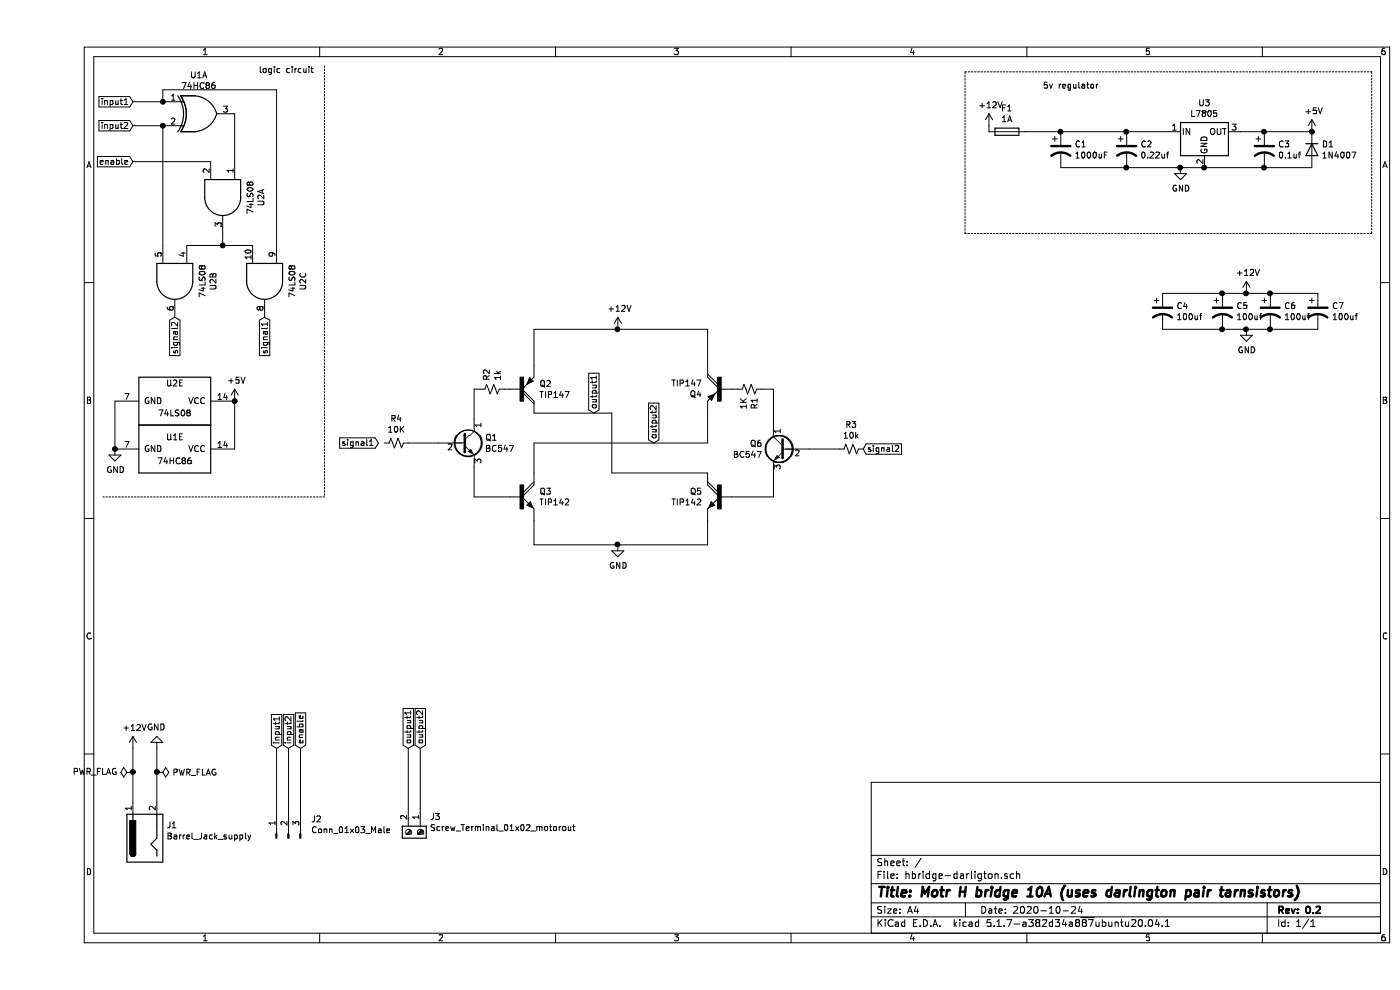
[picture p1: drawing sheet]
EESchema Schematic File Version 4
EELAYER 30 0
EELAYER END
$Descr A4 11693 8268
encoding utf-8
Sheet 1 1
Title "Motr H bridge 10A (uses darlington pair tarnsistors)"
Date "2020-10-24"
Rev "0.2"
Comp ""
Comment1 ""
Comment2 ""
Comment3 ""
Comment4 ""
$EndDescr
$Comp
L TIP142:TIP142 Q3
U 1 1
P 4050 4150
F 0 "Q3" H 4194 4196 50  0000 L CNN
F 1 "TIP142" H 4194 4105 50  0000 L CNN
F 2 "SOT93" H 4050 4150 50  0001 L BNN
F 3 "" H 4050 4150 50  0001 C CNN
	1    4050 4150
	1    0    0    -1  
$EndComp
$Comp
L TIP142:TIP142 Q5
U 1 1
P 5700 4150
F 0 "Q5" H 5843 4196 50  0000 L CNN
F 1 "TIP142" H 5843 4105 50  0000 L CNN
F 2 "SOT93" H 5700 4150 50  0001 L BNN
F 3 "" H 5700 4150 50  0001 C CNN
	1    5700 4150
	-1   0    0    -1  
$EndComp
$Comp
L TIP147:TIP147 Q2
U 1 1
P 4050 3250
F 0 "Q2" H 4194 3296 50  0000 L CNN
F 1 "TIP147" H 4194 3205 50  0000 L CNN
F 2 "SOT93" H 4050 3250 50  0001 L BNN
F 3 "" H 4050 3250 50  0001 C CNN
	1    4050 3250
	1    0    0    -1  
$EndComp
$Comp
L TIP147:TIP147 Q4
U 1 1
P 5700 3250
F 0 "Q4" H 5844 3296 50  0000 L CNN
F 1 "TIP147" H 5844 3205 50  0000 L CNN
F 2 "SOT93" H 5700 3250 50  0001 L BNN
F 3 "" H 5700 3250 50  0001 C CNN
	1    5700 3250
	-1   0    0    1   
$EndComp
Wire Wire Line
	4150 3950 4150 3700
Wire Wire Line
	4150 3700 5600 3700
Wire Wire Line
	5600 3700 5600 3450
Wire Wire Line
	4150 3450 4800 3450
Wire Wire Line
	4800 3450 4800 3950
Wire Wire Line
	4800 3950 5600 3950
Wire Wire Line
	4150 4350 4150 4550
Wire Wire Line
	5600 4550 5600 4350
$Comp
L Device:R_Small_US R4
U 1 1
P 3000 3700
F 0 "R4" V 2795 3700 50  0000 C CNN
F 1 "10K" V 2886 3700 50  0000 C CNN
F 2 "Resistor_THT:R_Axial_DIN0204_L3.6mm_D1.6mm_P7.62mm_Horizontal" H 3000 3700 50  0001 C CNN
F 3 "~" H 3000 3700 50  0001 C CNN
	1    3000 3700
	0    1    1    0   
$EndComp
$Comp
L Device:R_Small_US R2
U 1 1
P 3800 3250
F 0 "R2" H 3868 3296 50  0000 L CNN
F 1 "1k" H 3868 3205 50  0000 L CNN
F 2 "Resistor_THT:R_Axial_DIN0204_L3.6mm_D1.6mm_P7.62mm_Horizontal" H 3800 3250 50  0001 C CNN
F 3 "~" H 3800 3250 50  0001 C CNN
	1    3800 3250
	0    -1   -1   0   
$EndComp
$Comp
L Device:R_Small_US R1
U 1 1
P 5950 3250
F 0 "R1" H 6018 3296 50  0000 L CNN
F 1 "1K" H 6018 3205 50  0000 L CNN
F 2 "Resistor_THT:R_Axial_DIN0204_L3.6mm_D1.6mm_P7.62mm_Horizontal" H 5950 3250 50  0001 C CNN
F 3 "~" H 5950 3250 50  0001 C CNN
	1    5950 3250
	0    1    1    0   
$EndComp
$Comp
L Device:R_Small_US R3
U 1 1
P 6800 3750
F 0 "R3" V 6595 3750 50  0000 C CNN
F 1 "10k" V 6686 3750 50  0000 C CNN
F 2 "Resistor_THT:R_Axial_DIN0204_L3.6mm_D1.6mm_P7.62mm_Horizontal" H 6800 3750 50  0001 C CNN
F 3 "~" H 6800 3750 50  0001 C CNN
	1    6800 3750
	0    1    1    0   
$EndComp
$Comp
L Transistor_BJT:BC547 Q1
U 1 1
P 3550 3700
F 0 "Q1" H 3741 3746 50  0000 L CNN
F 1 "BC547" H 3741 3655 50  0000 L CNN
F 2 "Package_TO_SOT_THT:TO-92_Inline" H 3750 3625 50  0001 L CIN
F 3 "https://www.onsemi.com/pub/Collateral/BC550-D.pdf" H 3550 3700 50  0001 L CNN
	1    3550 3700
	1    0    0    -1  
$EndComp
Wire Wire Line
	5800 3250 5850 3250
Wire Wire Line
	3900 3250 3950 3250
Wire Wire Line
	3350 3700 3100 3700
$Comp
L 74xx:74LS08 U2
U 1 1
P 1550 1650
F 0 "U2" H 1550 1975 50  0000 C CNN
F 1 "74LS08" H 1550 1884 50  0000 C CNN
F 2 "" H 1550 1650 50  0001 C CNN
F 3 "http://www.ti.com/lit/gpn/sn74LS08" H 1550 1650 50  0001 C CNN
	1    1550 1650
	0    1    1    0   
$EndComp
$Comp
L 74xx:74LS08 U2
U 2 1
P 1150 2350
F 0 "U2" H 1150 2675 50  0000 C CNN
F 1 "74LS08" H 1150 2584 50  0000 C CNN
F 2 "" H 1150 2350 50  0001 C CNN
F 3 "http://www.ti.com/lit/gpn/sn74LS08" H 1150 2350 50  0001 C CNN
	2    1150 2350
	0    1    1    0   
$EndComp
$Comp
L 74xx:74LS08 U2
U 3 1
P 1900 2350
F 0 "U2" H 1900 2675 50  0000 C CNN
F 1 "74LS08" H 1900 2584 50  0000 C CNN
F 2 "" H 1900 2350 50  0001 C CNN
F 3 "http://www.ti.com/lit/gpn/sn74LS08" H 1900 2350 50  0001 C CNN
	3    1900 2350
	0    1    1    0   
$EndComp
$Comp
L Device:CP1 C4
U 1 1
P 9400 2600
F 0 "C4" H 9515 2646 50  0000 L CNN
F 1 "100uf" H 9515 2555 50  0000 L CNN
F 2 "" H 9400 2600 50  0001 C CNN
F 3 "~" H 9400 2600 50  0001 C CNN
	1    9400 2600
	1    0    0    -1  
$EndComp
$Comp
L Device:CP1 C5
U 1 1
P 9900 2600
F 0 "C5" H 10015 2646 50  0000 L CNN
F 1 "100uf" H 10015 2555 50  0000 L CNN
F 2 "" H 9900 2600 50  0001 C CNN
F 3 "~" H 9900 2600 50  0001 C CNN
	1    9900 2600
	1    0    0    -1  
$EndComp
$Comp
L Device:CP1 C6
U 1 1
P 10300 2600
F 0 "C6" H 10415 2646 50  0000 L CNN
F 1 "100uf" H 10415 2555 50  0000 L CNN
F 2 "" H 10300 2600 50  0001 C CNN
F 3 "~" H 10300 2600 50  0001 C CNN
	1    10300 2600
	1    0    0    -1  
$EndComp
$Comp
L Device:CP1 C7
U 1 1
P 10700 2600
F 0 "C7" H 10815 2646 50  0000 L CNN
F 1 "100uf" H 10815 2555 50  0000 L CNN
F 2 "" H 10700 2600 50  0001 C CNN
F 3 "~" H 10700 2600 50  0001 C CNN
	1    10700 2600
	1    0    0    -1  
$EndComp
Text GLabel 800  850  0    50   Input ~ 0
input1
Text GLabel 800  1050 0    50   Input ~ 0
input2
Text GLabel 800  1350 0    50   Input ~ 0
enable
Wire Wire Line
	4150 3050 4150 2750
Wire Wire Line
	4150 2750 4850 2750
Wire Wire Line
	5600 2750 5600 3050
Wire Wire Line
	3650 3250 3650 3500
Wire Wire Line
	3650 3900 3650 4150
Wire Wire Line
	3650 4150 3950 4150
Wire Wire Line
	3650 3250 3700 3250
Wire Wire Line
	6050 3250 6150 3250
Wire Wire Line
	6150 3250 6150 3550
Wire Wire Line
	5800 4150 6150 4150
Wire Wire Line
	6150 4150 6150 3950
$Comp
L Transistor_BJT:BC547 Q6
U 1 1
P 6250 3750
F 0 "Q6" H 6441 3796 50  0000 L CNN
F 1 "BC547" H 6441 3705 50  0000 L CNN
F 2 "Package_TO_SOT_THT:TO-92_Inline" H 6450 3675 50  0001 L CIN
F 3 "https://www.onsemi.com/pub/Collateral/BC550-D.pdf" H 6250 3750 50  0001 L CNN
	1    6250 3750
	-1   0    0    -1  
$EndComp
Wire Wire Line
	6450 3750 6700 3750
Wire Wire Line
	800  850  1050 850 
Wire Wire Line
	800  1050 1050 1050
Wire Wire Line
	1650 950  1650 1350
Wire Wire Line
	1450 1350 800  1350
Wire Wire Line
	1250 2050 1550 2050
Wire Wire Line
	1550 1950 1550 2050
Connection ~ 1550 2050
Wire Wire Line
	1550 2050 1800 2050
Wire Wire Line
	1050 2050 1050 1050
Connection ~ 1050 1050
Wire Wire Line
	2000 2050 2000 750 
Wire Wire Line
	2000 750  1050 750 
Wire Wire Line
	1050 750  1050 850 
Connection ~ 1050 850 
Text GLabel 4650 3450 1    50   Input ~ 0
output1
Text GLabel 5150 3700 1    50   Input ~ 0
output2
$Comp
L 74xx:74LS08 U2
U 5 1
P 1150 3350
F 0 "U2" V 1000 3350 50  0000 C CNN
F 1 "74LS08" V 1250 3350 50  0000 C CNN
F 2 "" H 1150 3350 50  0001 C CNN
F 3 "http://www.ti.com/lit/gpn/sn74LS08" H 1150 3350 50  0001 C CNN
	5    1150 3350
	0    1    1    0   
$EndComp
$Comp
L power:GND #PWR0101
U 1 1
P 650 3750
F 0 "#PWR0101" H 650 3500 50  0001 C CNN
F 1 "GND" H 655 3577 50  0000 C CNN
F 2 "" H 650 3750 50  0001 C CNN
F 3 "" H 650 3750 50  0001 C CNN
	1    650  3750
	1    0    0    -1  
$EndComp
$Comp
L power:+5V #PWR0102
U 1 1
P 1650 3350
F 0 "#PWR0102" H 1650 3200 50  0001 C CNN
F 1 "+5V" H 1665 3523 50  0000 C CNN
F 2 "" H 1650 3350 50  0001 C CNN
F 3 "" H 1650 3350 50  0001 C CNN
	1    1650 3350
	1    0    0    -1  
$EndComp
Wire Wire Line
	4850 4550 5600 4550
Connection ~ 4850 4550
Wire Wire Line
	4150 4550 4850 4550
$Comp
L power:GND #PWR0103
U 1 1
P 4850 4550
F 0 "#PWR0103" H 4850 4300 50  0001 C CNN
F 1 "GND" H 4855 4377 50  0000 C CNN
F 2 "" H 4850 4550 50  0001 C CNN
F 3 "" H 4850 4550 50  0001 C CNN
	1    4850 4550
	1    0    0    -1  
$EndComp
$Comp
L power:+12V #PWR0104
U 1 1
P 4850 2750
F 0 "#PWR0104" H 4850 2600 50  0001 C CNN
F 1 "+12V" H 4865 2923 50  0000 C CNN
F 2 "" H 4850 2750 50  0001 C CNN
F 3 "" H 4850 2750 50  0001 C CNN
	1    4850 2750
	1    0    0    -1  
$EndComp
Connection ~ 4850 2750
Wire Wire Line
	4850 2750 5600 2750
Text GLabel 1900 2650 3    50   Input ~ 0
signal1
Text GLabel 1150 2650 3    50   Input ~ 0
signal2
Text GLabel 2850 3700 0    50   Input ~ 0
signal1
Text GLabel 6900 3750 2    50   Input ~ 0
signal2
Wire Notes Line
	2400 550  2400 4150
Wire Notes Line
	2400 4150 550  4150
Text Notes 1850 700  0    50   ~ 0
logic circuit\n\n
$Comp
L Regulator_Linear:L7805 U3
U 1 1
P 9750 1100
F 0 "U3" H 9750 1342 50  0000 C CNN
F 1 "L7805" H 9750 1251 50  0000 C CNN
F 2 "" H 9775 950 50  0001 L CIN
F 3 "http://www.st.com/content/ccc/resource/technical/document/datasheet/41/4f/b3/b0/12/d4/47/88/CD00000444.pdf/files/CD00000444.pdf/jcr:content/translations/en.CD00000444.pdf" H 9750 1050 50  0001 C CNN
	1    9750 1100
	1    0    0    -1  
$EndComp
$Comp
L Device:CP1 C3
U 1 1
P 10250 1250
F 0 "C3" H 10365 1296 50  0000 L CNN
F 1 "0.1uf" H 10365 1205 50  0000 L CNN
F 2 "" H 10250 1250 50  0001 C CNN
F 3 "~" H 10250 1250 50  0001 C CNN
	1    10250 1250
	1    0    0    -1  
$EndComp
$Comp
L Device:CP1 C2
U 1 1
P 9100 1250
F 0 "C2" H 9215 1296 50  0000 L CNN
F 1 "0.22uf" H 9215 1205 50  0000 L CNN
F 2 "" H 9100 1250 50  0001 C CNN
F 3 "~" H 9100 1250 50  0001 C CNN
	1    9100 1250
	1    0    0    -1  
$EndComp
$Comp
L Diode:1N4007 D1
U 1 1
P 10650 1250
F 0 "D1" V 10604 1330 50  0000 L CNN
F 1 "1N4007" V 10695 1330 50  0000 L CNN
F 2 "Diode_THT:D_DO-41_SOD81_P10.16mm_Horizontal" H 10650 1075 50  0001 C CNN
F 3 "http://www.vishay.com/docs/88503/1n4001.pdf" H 10650 1250 50  0001 C CNN
	1    10650 1250
	0    1    1    0   
$EndComp
$Comp
L Device:Fuse F1
U 1 1
P 8100 1100
F 0 "F1" V 7903 1100 50  0000 C CNN
F 1 "1A" V 7994 1100 50  0000 C CNN
F 2 "" V 8030 1100 50  0001 C CNN
F 3 "~" H 8100 1100 50  0001 C CNN
	1    8100 1100
	0    1    1    0   
$EndComp
$Comp
L Device:CP1 C1
U 1 1
P 8550 1250
F 0 "C1" H 8665 1296 50  0000 L CNN
F 1 "1000uF" H 8665 1205 50  0000 L CNN
F 2 "" H 8550 1250 50  0001 C CNN
F 3 "~" H 8550 1250 50  0001 C CNN
	1    8550 1250
	1    0    0    -1  
$EndComp
Connection ~ 8550 1100
Wire Wire Line
	8550 1100 9100 1100
Connection ~ 9100 1100
Wire Wire Line
	9100 1100 9450 1100
Wire Wire Line
	8550 1400 9100 1400
Wire Wire Line
	9750 1400 9550 1400
Connection ~ 9100 1400
Wire Wire Line
	9750 1400 10250 1400
Connection ~ 9750 1400
Wire Wire Line
	10650 1400 10250 1400
Connection ~ 10250 1400
Wire Wire Line
	10650 1100 10250 1100
Wire Wire Line
	10250 1100 10050 1100
Connection ~ 10250 1100
$Comp
L power:+5V #PWR0105
U 1 1
P 10650 1100
F 0 "#PWR0105" H 10650 950 50  0001 C CNN
F 1 "+5V" H 10665 1273 50  0000 C CNN
F 2 "" H 10650 1100 50  0001 C CNN
F 3 "" H 10650 1100 50  0001 C CNN
	1    10650 1100
	1    0    0    -1  
$EndComp
Connection ~ 10650 1100
$Comp
L power:GND #PWR0106
U 1 1
P 9550 1400
F 0 "#PWR0106" H 9550 1150 50  0001 C CNN
F 1 "GND" H 9555 1227 50  0000 C CNN
F 2 "" H 9550 1400 50  0001 C CNN
F 3 "" H 9550 1400 50  0001 C CNN
	1    9550 1400
	1    0    0    -1  
$EndComp
Connection ~ 9550 1400
Wire Wire Line
	9550 1400 9100 1400
Wire Notes Line
	7750 600  11150 600 
Wire Notes Line
	11150 600  11150 1950
Wire Notes Line
	11150 1950 7750 1950
Wire Notes Line
	7750 1950 7750 600 
Text Notes 8400 750  0    50   ~ 0
5v regulator
Wire Wire Line
	9400 2450 9900 2450
Wire Wire Line
	9900 2450 10100 2450
Connection ~ 9900 2450
Wire Wire Line
	10700 2450 10300 2450
Connection ~ 10300 2450
Wire Wire Line
	9400 2750 9900 2750
Connection ~ 9900 2750
Wire Wire Line
	9900 2750 10100 2750
Wire Wire Line
	10300 2750 10700 2750
Connection ~ 10300 2750
$Comp
L power:+12V #PWR0108
U 1 1
P 10100 2450
F 0 "#PWR0108" H 10100 2300 50  0001 C CNN
F 1 "+12V" H 10115 2623 50  0000 C CNN
F 2 "" H 10100 2450 50  0001 C CNN
F 3 "" H 10100 2450 50  0001 C CNN
	1    10100 2450
	1    0    0    -1  
$EndComp
Connection ~ 10100 2450
Wire Wire Line
	10100 2450 10300 2450
$Comp
L power:GND #PWR0109
U 1 1
P 10100 2750
F 0 "#PWR0109" H 10100 2500 50  0001 C CNN
F 1 "GND" H 10105 2577 50  0000 C CNN
F 2 "" H 10100 2750 50  0001 C CNN
F 3 "" H 10100 2750 50  0001 C CNN
	1    10100 2750
	1    0    0    -1  
$EndComp
Connection ~ 10100 2750
Wire Wire Line
	10100 2750 10300 2750
$Comp
L Connector:Barrel_Jack J1
U 1 1
P 900 7000
F 0 "J1" V 1003 6820 50  0000 R CNN
F 1 "Barrel_Jack_supply" V 912 6820 50  0000 R CNN
F 2 "" H 950 6960 50  0001 C CNN
F 3 "~" H 950 6960 50  0001 C CNN
	1    900  7000
	0    -1   -1   0   
$EndComp
$Comp
L Connector:Conn_01x03_Male J2
U 1 1
P 2100 7000
F 0 "J2" V 2254 6812 50  0000 R CNN
F 1 "Conn_01x03_Male" V 2163 6812 50  0000 R CNN
F 2 "" H 2100 7000 50  0001 C CNN
F 3 "~" H 2100 7000 50  0001 C CNN
	1    2100 7000
	0    -1   -1   0   
$EndComp
$Comp
L Connector:Screw_Terminal_01x02 J3
U 1 1
P 3200 6950
F 0 "J3" V 3072 7030 50  0000 L CNN
F 1 "Screw_Terminal_01x02_motorout" V 3163 7030 50  0000 L CNN
F 2 "" H 3200 6950 50  0001 C CNN
F 3 "~" H 3200 6950 50  0001 C CNN
	1    3200 6950
	0    1    1    0   
$EndComp
Text GLabel 2000 6250 1    50   Input ~ 0
input1
Text GLabel 2100 6250 1    50   Input ~ 0
input2
Text GLabel 2200 6250 1    50   Input ~ 0
enable
$Comp
L power:+12V #PWR0110
U 1 1
P 800 6250
F 0 "#PWR0110" H 800 6100 50  0001 C CNN
F 1 "+12V" H 815 6423 50  0000 C CNN
F 2 "" H 800 6250 50  0001 C CNN
F 3 "" H 800 6250 50  0001 C CNN
	1    800  6250
	1    0    0    -1  
$EndComp
$Comp
L power:GND #PWR0111
U 1 1
P 1000 6250
F 0 "#PWR0111" H 1000 6000 50  0001 C CNN
F 1 "GND" H 1005 6077 50  0000 C CNN
F 2 "" H 1000 6250 50  0001 C CNN
F 3 "" H 1000 6250 50  0001 C CNN
	1    1000 6250
	-1   0    0    1   
$EndComp
Wire Wire Line
	2000 6250 2000 6800
Wire Wire Line
	2100 6250 2100 6800
Wire Wire Line
	2200 6250 2200 6800
Text GLabel 3100 6250 1    50   Input ~ 0
output1
Text GLabel 3200 6250 1    50   Input ~ 0
output2
Wire Wire Line
	3100 6250 3100 6750
Wire Wire Line
	3200 6250 3200 6750
Wire Wire Line
	800  6250 800  6450
Wire Wire Line
	1000 6250 1000 6450
$Comp
L power:PWR_FLAG #FLG0101
U 1 1
P 800 6450
F 0 "#FLG0101" H 800 6525 50  0001 C CNN
F 1 "PWR_FLAG" V 800 6577 50  0000 L CNN
F 2 "" H 800 6450 50  0001 C CNN
F 3 "~" H 800 6450 50  0001 C CNN
	1    800  6450
	0    -1   -1   0   
$EndComp
Connection ~ 800  6450
Wire Wire Line
	800  6450 800  6700
$Comp
L power:PWR_FLAG #FLG0102
U 1 1
P 1000 6450
F 0 "#FLG0102" H 1000 6525 50  0001 C CNN
F 1 "PWR_FLAG" V 1000 6578 50  0000 L CNN
F 2 "" H 1000 6450 50  0001 C CNN
F 3 "~" H 1000 6450 50  0001 C CNN
	1    1000 6450
	0    1    1    0   
$EndComp
Connection ~ 1000 6450
Wire Wire Line
	1000 6450 1000 6700
$Comp
L 74xx:74HC86 U1
U 1 1
P 1350 950
F 0 "U1" H 1350 1275 50  0000 C CNN
F 1 "74HC86" H 1350 1184 50  0000 C CNN
F 2 "" H 1350 950 50  0001 C CNN
F 3 "http://www.ti.com/lit/gpn/sn74HC86" H 1350 950 50  0001 C CNN
	1    1350 950 
	1    0    0    -1  
$EndComp
$Comp
L 74xx:74HC86 U1
U 5 1
P 1150 3750
F 0 "U1" V 1050 3750 50  0000 C CNN
F 1 "74HC86" V 1250 3750 50  0000 C CNN
F 2 "" H 1150 3750 50  0001 C CNN
F 3 "http://www.ti.com/lit/gpn/sn74HC86" H 1150 3750 50  0001 C CNN
	5    1150 3750
	0    1    1    0   
$EndComp
Wire Wire Line
	650  3750 650  3350
Connection ~ 650  3750
Wire Wire Line
	1650 3350 1650 3750
Connection ~ 1650 3350
$Comp
L power:+12V #PWR0107
U 1 1
P 7950 1050
F 0 "#PWR0107" H 7950 900 50  0001 C CNN
F 1 "+12V" H 7965 1223 50  0000 C CNN
F 2 "" H 7950 1050 50  0001 C CNN
F 3 "" H 7950 1050 50  0001 C CNN
	1    7950 1050
	1    0    0    -1  
$EndComp
Wire Wire Line
	7950 1050 7950 1100
Wire Wire Line
	8250 1100 8550 1100
$EndSCHEMATC
